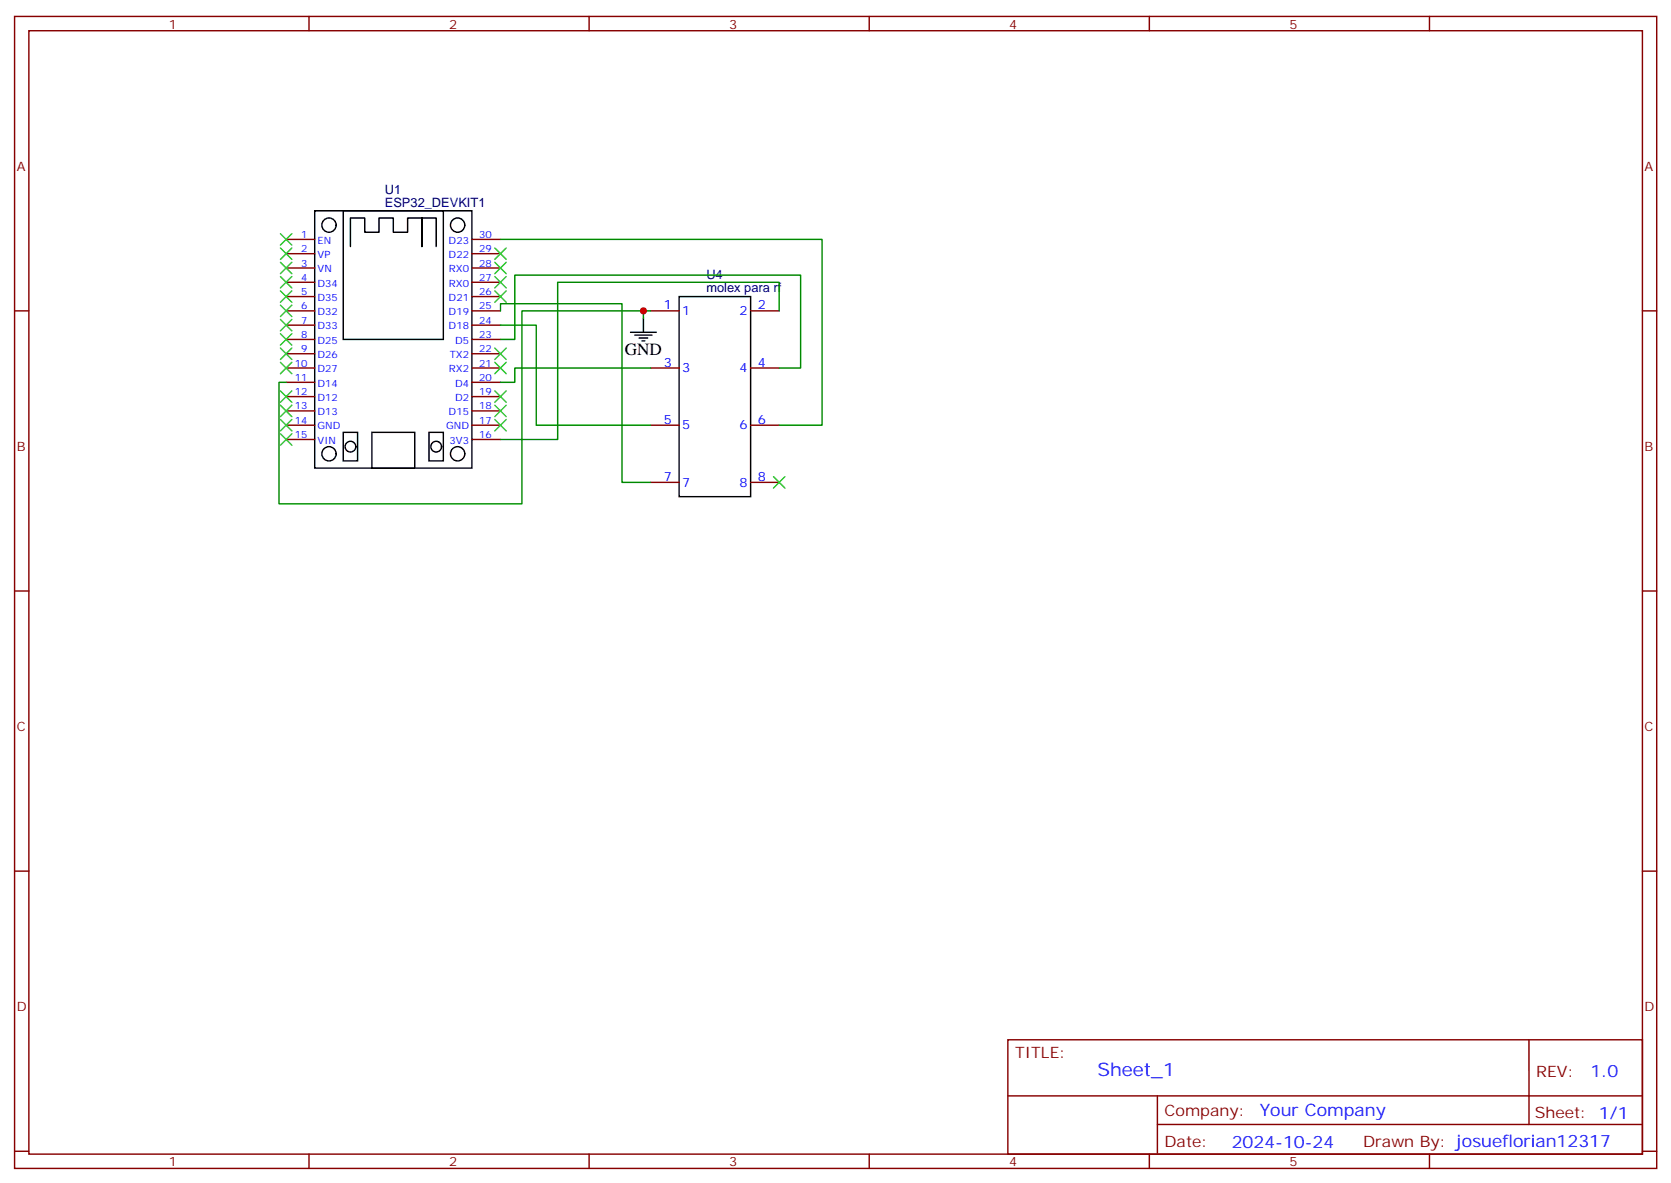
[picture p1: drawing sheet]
<svg xmlns="http://www.w3.org/2000/svg" width="412mm" height="292mm" viewBox="0 0 412 292" stroke-linecap="round" stroke-linejoin="round" font-family="sans-serif">
<g fill="none" stroke="#870000" stroke-width=".35">
<path d="M3.6 4.1h405.3v284.3h-405.3zM7.1 7.6h398.3v277.3h-398.3zM76.3 4.1v3.5M145.4 4.1v3.5M214.6 4.1v3.5M283.7 4.1v3.5M352.8 4.1v3.5M70.6 59.1h7.1M116.5 59.1h7M3.6 76.7h3.5M70.6 76.7h7.1M70.6 62.6h7.1"/>
<path d="M70.6 66.1h7.1M70.6 69.7h7.1M70.6 73.2h7.1M116.5 76.7h7M116.5 62.6h7M116.5 66.1h7M116.5 69.7h7M116.5 73.2h7M160.6 76.7h7M185.3 76.7h7M405.4 76.7h3.5M70.6 80.3h7.1"/>
<path d="M70.6 83.8h7.1M70.6 87.3h7.1M70.6 90.8h7.1M70.6 94.4h7.1M70.6 97.9h7.1M116.5 80.3h7M116.5 83.8h7M116.5 87.3h7M116.5 90.8h7M116.5 94.4h7M116.5 97.9h7M160.6 90.8h7"/>
<path d="M185.3 90.8h7M70.6 101.4h7.1M70.6 105h7.1M70.6 108.5h7.1M116.5 101.4h7M116.5 105h7M116.5 108.5h7M160.6 105h7M160.6 119.1h7M185.3 105h7M185.3 119.1h7M3.6 145.9h3.5"/>
<path d="M405.4 145.9h3.5M3.6 215h3.5M405.4 215h3.5M248.8 256.6h156.6v28.3h-156.6zM377.4 256.7v20.8M248.8 270.5h156.5M285.7 277.5h119.6M285.7 270.5v14.1M3.6 284.2h3.5M76.3 284.9v3.5M145.4 284.9v3.5M214.6 284.9v3.5"/>
<path d="M283.7 284.9v3.5M352.8 284.9v3.5M405.4 284.2h3.5"/>
</g>
<g fill="none" stroke="#000" stroke-width=".35">
<path d="M77.7 52h38.8v63.5h-38.8zM84.7 52h24.7v31.8h-24.7zM86.5 60.9v-7.1h3.5v3.5h3.6v-3.5h3.5v3.5h3.5v-3.5h3.5v7.1v-7.1h3.6v7.1M158.8 78.5v3.5M167.6 73.2h17.7v49.4h-17.7zM155.6 82h6.4M156.7 82.7h4.2M157.8 83.4h2.1M158.5 84.1h.7M84.7 106.7h3.6v7.1h-3.6zM91.8 106.7h10.6v8.8h-10.6zM105.9 106.7h3.5v7.1h-3.5z"/>
<circle cx="81.2" cy="55.6" r="1.76"/>
<circle cx="113" cy="55.6" r="1.76"/>
<circle cx="81.2" cy="112" r="1.76"/>
<circle cx="86.5" cy="110.2" r="1.32"/>
<circle cx="107.7" cy="110.2" r="1.32"/>
<circle cx="113" cy="112" r="1.76"/>
</g>
<path d="M123.5 59.1h79.4v45.9h-10.6M123.5 76.7v-1.7h30v44.1h7.1M158.8 76.7v1.8M160.6 76.7h-31.8v47.7h-59.9v-30h1.7M192.3 76.7v-7h-54.6v38.8h-14.2M123.5 83.8h3.6v-15.9h70.5v22.9h-5.3M123.5 80.3h8.9v24.7h28.2M160.6 90.8h-33.5v3.6h-3.6" fill="none" stroke="#008700" stroke-width=".35"/>
<g fill="none" stroke="#3c3" stroke-width=".35">
<path d="M69.2 57.7l2.8 2.8M72 57.7l-2.8 2.8M69.2 61.2l2.8 2.8M69.2 64.7l2.8 2.9M69.2 68.3l2.8 2.8M69.2 71.8l2.8 2.8M69.2 75.3l2.8 2.8M69.2 78.8l2.8 2.9M72 61.2l-2.8 2.8M72 64.7l-2.8 2.9M72 68.3l-2.8 2.8M72 71.8l-2.8 2.8"/>
<path d="M72 75.3l-2.8 2.8M72 78.8l-2.8 2.9M122.1 71.8l2.9 2.8M122.1 68.3l2.9 2.8M122.1 64.7l2.9 2.9M122.1 61.2l2.9 2.8M125 71.8l-2.9 2.8M125 68.3l-2.9 2.8M125 64.7l-2.9 2.9M125 61.2l-2.9 2.8M69.2 82.4l2.8 2.8M69.2 85.9l2.8 2.8"/>
<path d="M69.2 89.4l2.8 2.9M69.2 96.5l2.8 2.8M72 82.4l-2.8 2.8M72 85.9l-2.8 2.8M72 89.4l-2.8 2.9M72 96.5l-2.8 2.8M122.1 96.5l2.9 2.8M122.1 89.4l2.9 2.9M122.1 85.9l2.9 2.8M125 96.5l-2.9 2.8M125 89.4l-2.9 2.9M125 85.9l-2.9 2.8"/>
<path d="M69.2 100l2.8 2.8M69.2 103.5l2.8 2.9M69.2 107.1l2.8 2.8M72 100l-2.8 2.8M72 103.5l-2.8 2.9M72 107.1l-2.8 2.8M122.1 103.5l2.9 2.9M122.1 100l2.9 2.8M125 103.5l-2.9 2.9M125 100l-2.9 2.8M190.9 117.7l2.8 2.8M193.7 117.7l-2.8 2.8"/>
</g>
<circle cx="158.8" cy="76.7" r=".88" fill="#c00"/>
<text font-size="4.6" fill="#00f" x="270.9" y="265.7">Sheet_1</text>
<text font-size="4.2" x="154.2" y="87.7">GND</text>
<g font-size="4.2" fill="#00f">
<text x="392.6" y="265.9">1.0</text>
<text x="311" y="275.5">Your Company</text>
<text x="304" y="283.3">2024-10-24</text>
</g>
<g font-size="3.9" fill="#800">
<text x="250.5" y="261.2">TITLE:</text>
<text x="379.2" y="265.9">REV:</text>
<text x="287.5" y="275.4">Company:</text>
<text x="378.8" y="276">Sheet: 1/1</text>
<text x="287.5" y="283.1">Date:</text>
<text x="336.5" y="283.2">Drawn By: josueflorian12317</text>
</g>
<g font-size="3.2" fill="#800">
<text x="41.7" y="7.1">1</text>
<text x="110.8" y="7.1">2</text>
<text x="180" y="7.1">3</text>
<text x="249.1" y="7.1">4</text>
<text x="318.3" y="7.1">5</text>
<text x="4.1" y="42.2">A</text>
<text x="405.9" y="42.2">A</text>
<text x="4.1" y="111.3">B</text>
<text x="405.9" y="111.3">B</text>
<text x="4.1" y="180.4">C</text>
<text x="405.9" y="180.4">C</text>
<text x="4.1" y="249.6">D</text>
<text x="405.9" y="249.6">D</text>
<text x="41.7" y="287.9">1</text>
<text x="110.8" y="287.9">2</text>
<text x="180" y="287.9">3</text>
<text x="249.1" y="287.9">4</text>
<text x="318.3" y="287.9">5</text>
</g>
<g font-size="3.2" fill="#000080">
<text x="95" y="47.8">U1</text>
<text x="95" y="51">ESP32_DEVKIT1</text>
<text x="174.4" y="68.9">U4</text>
<text x="174.4" y="72.1">molex para rf</text>
</g>
<g font-size="3.2" fill="#00f">
<text x="163.9" y="76.4">1</text>
<text x="168.3" y="77.8">1</text>
<text x="182.6" y="77.8">2</text>
<text x="187" y="76.4">2</text>
<text x="163.9" y="90.5">3</text>
<text x="168.3" y="91.9">3</text>
<text x="182.6" y="91.9">4</text>
<text x="187" y="90.5">4</text>
<text x="163.9" y="104.6">5</text>
<text x="168.3" y="106">5</text>
<text x="182.6" y="106">6</text>
<text x="187" y="104.6">6</text>
<text x="163.9" y="118.7">7</text>
<text x="187" y="118.7">8</text>
<text x="168.3" y="120.1">7</text>
<text x="182.6" y="120.1">8</text>
</g>
<g font-size="2.5" fill="#00f">
<text x="74.3" y="58.7">1</text>
<text x="118.3" y="58.7">30</text>
<text x="74.3" y="62.3">2</text>
<text x="74.3" y="65.8">3</text>
<text x="78.4" y="60.1">EN</text>
<text x="78.4" y="63.7">VP</text>
<text x="110.7" y="63.7">D22</text>
<text x="110.7" y="60.1">D23</text>
<text x="118.3" y="65.8">28</text>
<text x="118.3" y="62.3">29</text>
<text x="74.3" y="69.3">4</text>
<text x="78.4" y="67.2">VN</text>
<text x="78.4" y="70.7">D34</text>
<text x="110.8" y="70.7">RX0</text>
<text x="110.8" y="67.2">RX0</text>
<text x="118.3" y="69.3">27</text>
<text x="74.3" y="72.8">5</text>
<text x="74.3" y="76.4">6</text>
<text x="78.4" y="74.3">D35</text>
<text x="78.4" y="77.8">D32</text>
<text x="110.7" y="77.8">D19</text>
<text x="110.7" y="74.3">D21</text>
<text x="118.3" y="76.4">25</text>
<text x="118.3" y="72.8">26</text>
<text x="74.3" y="79.9">7</text>
<text x="74.3" y="83.4">8</text>
<text x="78.4" y="81.3">D33</text>
<text x="110.7" y="81.3">D18</text>
<text x="118.3" y="83.4">23</text>
<text x="118.3" y="79.9">24</text>
<text x="74.3" y="87">9</text>
<text x="78.4" y="84.8">D25</text>
<text x="78.4" y="88.4">D26</text>
<text x="111" y="88.4">TX2</text>
<text x="112.3" y="84.8">D5</text>
<text x="118.3" y="87">22</text>
<text x="72.8" y="90.5">10</text>
<text x="72.8" y="94">11</text>
<text x="78.4" y="91.9">D27</text>
<text x="78.4" y="95.4">D14</text>
<text x="110.8" y="91.9">RX2</text>
<text x="112.3" y="95.4">D4</text>
<text x="118.3" y="94">20</text>
<text x="118.3" y="90.5">21</text>
<text x="72.8" y="97.5">12</text>
<text x="72.8" y="101.1">13</text>
<text x="78.4" y="99">D12</text>
<text x="112.3" y="99">D2</text>
<text x="118.3" y="101.1">18</text>
<text x="118.3" y="97.5">19</text>
<text x="72.8" y="104.6">14</text>
<text x="78.4" y="102.5">D13</text>
<text x="78.4" y="106">GND</text>
<text x="110.1" y="106">GND</text>
<text x="110.7" y="102.5">D15</text>
<text x="118.3" y="104.6">17</text>
<text x="72.8" y="108.1">15</text>
<text x="78.4" y="109.5">VIN</text>
<text x="111" y="109.5">3V3</text>
<text x="118.3" y="108.1">16</text>
</g>
</svg>
